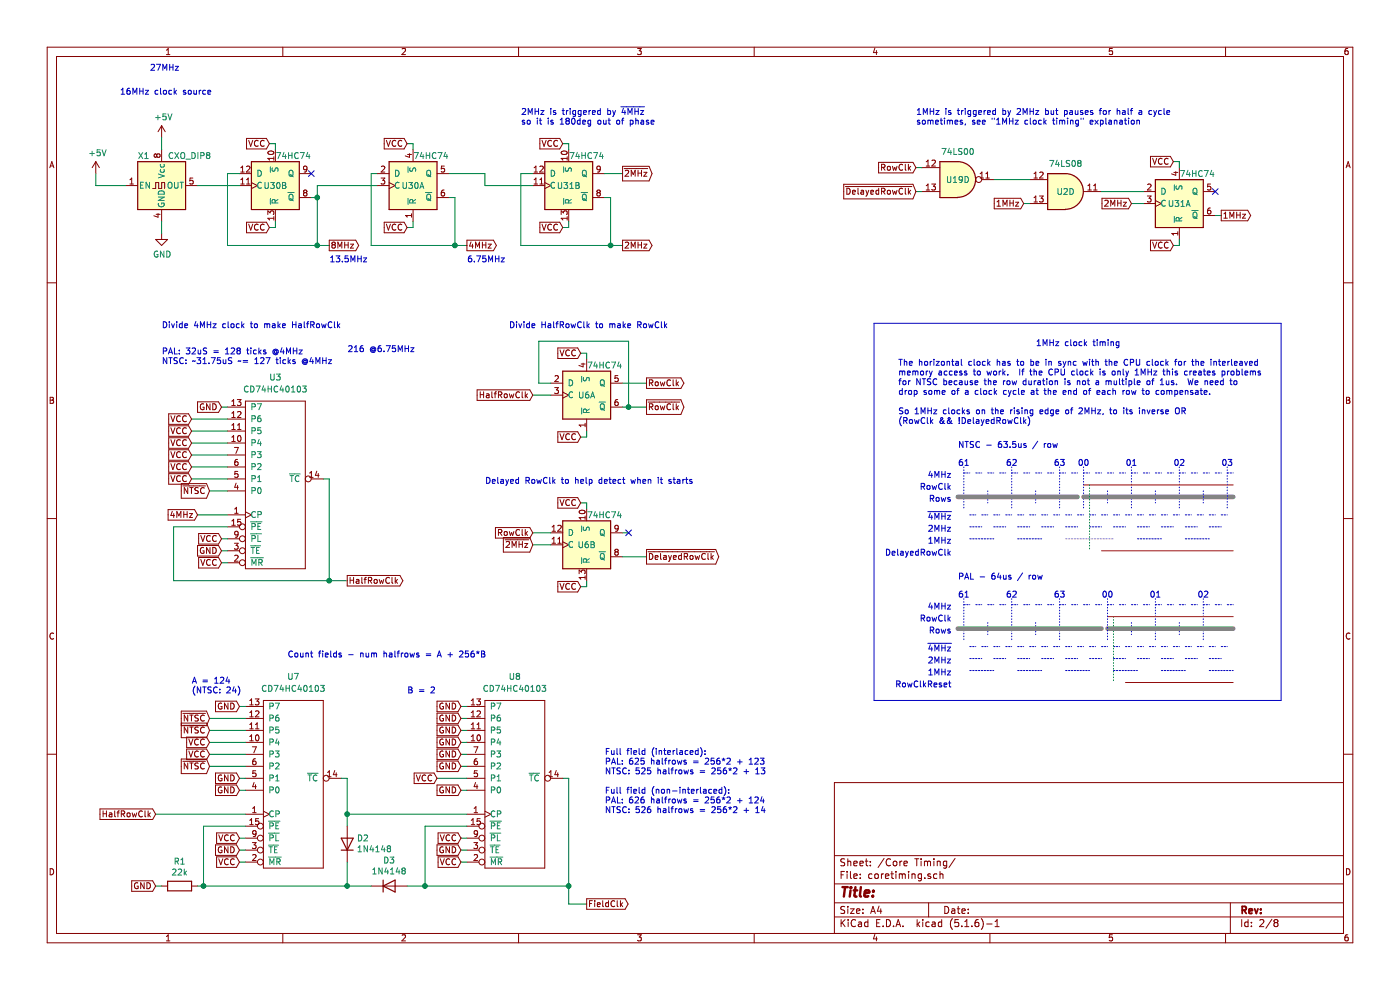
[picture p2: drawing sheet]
EESchema Schematic File Version 4
EELAYER 30 0
EELAYER END
$Descr A4 11693 8268
encoding utf-8
Sheet 2 8
Title ""
Date ""
Rev ""
Comp ""
Comment1 ""
Comment2 ""
Comment3 ""
Comment4 ""
$EndDescr
$Comp
L Oscillator:CXO_DIP8 X?
U 1 1
P 1350 1550
AR Path="/5EE73B82" Ref="X?"  Part="1" 
AR Path="/5EE6D50C/5EE73B82" Ref="X1"  Part="1" 
F 0 "X1" H 1150 1800 50  0000 L CNN
F 1 "CXO_DIP8" H 1400 1800 50  0000 L CNN
F 2 "Oscillator:Oscillator_DIP-8" H 1800 1200 50  0001 C CNN
F 3 "http://cdn-reichelt.de/documents/datenblatt/B400/OSZI.pdf" H 1250 1550 50  0001 C CNN
	1    1350 1550
	1    0    0    -1  
$EndComp
Wire Wire Line
	1350 1250 1350 1150
Wire Wire Line
	1350 1850 1350 1950
Wire Wire Line
	1050 1550 800  1550
$Comp
L power:+5V #PWR?
U 1 1
P 1350 1150
AR Path="/5EE73B8C" Ref="#PWR?"  Part="1" 
AR Path="/5EE6D50C/5EE73B8C" Ref="#PWR01"  Part="1" 
F 0 "#PWR01" H 1350 1000 50  0001 C CNN
F 1 "+5V" H 1365 1323 50  0000 C CNN
F 2 "" H 1350 1150 50  0001 C CNN
F 3 "" H 1350 1150 50  0001 C CNN
	1    1350 1150
	1    0    0    -1  
$EndComp
$Comp
L power:+5V #PWR?
U 1 1
P 800 1450
AR Path="/5EE73B92" Ref="#PWR?"  Part="1" 
AR Path="/5EE6D50C/5EE73B92" Ref="#PWR02"  Part="1" 
F 0 "#PWR02" H 800 1300 50  0001 C CNN
F 1 "+5V" H 815 1623 50  0000 C CNN
F 2 "" H 800 1450 50  0001 C CNN
F 3 "" H 800 1450 50  0001 C CNN
	1    800  1450
	1    0    0    -1  
$EndComp
Wire Wire Line
	800  1450 800  1550
$Comp
L power:GND #PWR?
U 1 1
P 1350 1950
AR Path="/5EE73B99" Ref="#PWR?"  Part="1" 
AR Path="/5EE6D50C/5EE73B99" Ref="#PWR03"  Part="1" 
F 0 "#PWR03" H 1350 1700 50  0001 C CNN
F 1 "GND" H 1355 1777 50  0000 C CNN
F 2 "" H 1350 1950 50  0001 C CNN
F 3 "" H 1350 1950 50  0001 C CNN
	1    1350 1950
	1    0    0    -1  
$EndComp
$Comp
L g200kg_CD74HCxx:CD74HC40103 U?
U 1 1
P 2300 4000
AR Path="/5EE46230" Ref="U?"  Part="1" 
AR Path="/5EE74130/5EE46230" Ref="U?"  Part="1" 
AR Path="/5EE6D50C/5EE46230" Ref="U3"  Part="1" 
F 0 "U3" H 2300 4850 50  0000 C CNN
F 1 "CD74HC40103" H 2300 4750 50  0000 C CNN
F 2 "Package_DIP:DIP-16_W7.62mm" H 2300 4000 50  0001 C CNN
F 3 "" H 2300 4000 50  0000 C CNN
	1    2300 4000
	1    0    0    -1  
$EndComp
Wire Wire Line
	1850 3400 1900 3400
Wire Wire Line
	1600 3500 1900 3500
Wire Wire Line
	1600 3600 1900 3600
Wire Wire Line
	1600 3700 1900 3700
Wire Wire Line
	1600 3800 1900 3800
Wire Wire Line
	1600 3900 1900 3900
Wire Wire Line
	1600 4000 1900 4000
Wire Wire Line
	1850 4700 1900 4700
Wire Wire Line
	2700 4000 2750 4000
Text GLabel 1850 4500 0    50   Input ~ 0
VCC
Text GLabel 1850 4700 0    50   Input ~ 0
VCC
Text Notes 1350 3050 0    50   ~ 0
PAL: 32uS = 128 ticks @4MHz\nNTSC: ~~31.75uS ~~= 127 ticks @4MHz
Text Notes 1350 2750 0    50   ~ 0
Divide 4MHz clock to make HalfRowClk
Text GLabel 1650 4300 0    50   Input ~ 0
4MHz
Wire Wire Line
	1750 4100 1900 4100
Wire Wire Line
	1450 4400 1450 4850
Wire Wire Line
	1450 4850 2750 4850
Wire Wire Line
	1450 4400 1900 4400
Text GLabel 1850 4600 0    50   Input ~ 0
GND
Wire Wire Line
	1850 4600 1900 4600
Wire Wire Line
	1850 4500 1900 4500
Text GLabel 2900 4850 2    50   Output ~ 0
HalfRowClk
$Comp
L 74xx:74HC74 U6
U 1 1
P 4900 3300
F 0 "U6" H 4900 3300 50  0000 C CNN
F 1 "74HC74" H 5050 3550 50  0000 C CNN
F 2 "Package_DIP:DIP-14_W7.62mm" H 4900 3300 50  0001 C CNN
F 3 "74xx/74hc_hct74.pdf" H 4900 3300 50  0001 C CNN
	1    4900 3300
	1    0    0    -1  
$EndComp
Wire Wire Line
	4600 3200 4500 3200
Wire Wire Line
	4500 3200 4500 2850
Wire Wire Line
	4500 2850 5250 2850
Wire Wire Line
	5250 3400 5200 3400
Wire Wire Line
	4900 3000 4900 2950
Wire Wire Line
	4900 2950 4850 2950
Text GLabel 4850 2950 0    50   Input ~ 0
VCC
Text GLabel 5400 3200 2    50   Output ~ 0
RowClk
Text Notes 4250 2750 0    50   ~ 0
Divide HalfRowClk to make RowClk
Text Notes 5050 6800 0    50   ~ 0
Full field (interlaced):\nPAL: 625 halfrows = 256*2 + 123\nNTSC: 525 halfrows = 256*2 + 13\n\nFull field (non-interlaced):\nPAL: 626 halfrows = 256*2 + 124\nNTSC: 526 halfrows = 256*2 + 14\n
Text GLabel 1600 3500 0    50   Input ~ 0
VCC
Text GLabel 1600 3600 0    50   Input ~ 0
VCC
Text GLabel 1600 3700 0    50   Input ~ 0
VCC
Text GLabel 1600 3800 0    50   Input ~ 0
VCC
Text GLabel 1600 3900 0    50   Input ~ 0
VCC
Text GLabel 1600 4000 0    50   Input ~ 0
VCC
Text GLabel 1750 4100 0    50   Input ~ 0
~NTSC
Text Notes 1000 800  0    50   ~ 0
16MHz clock source
Wire Wire Line
	1650 4300 1900 4300
Wire Wire Line
	2900 4850 2750 4850
Connection ~ 2750 4850
Wire Wire Line
	5250 3400 5250 2850
Text Notes 2400 5500 0    50   ~ 0
Count fields - num halfrows = A + 256*B
$Comp
L g200kg_CD74HCxx:CD74HC40103 U?
U 1 1
P 2450 6500
AR Path="/5F10D1AB" Ref="U?"  Part="1" 
AR Path="/5EE74130/5F10D1AB" Ref="U?"  Part="1" 
AR Path="/5EE6D50C/5F10D1AB" Ref="U7"  Part="1" 
F 0 "U7" H 2450 7350 50  0000 C CNN
F 1 "CD74HC40103" H 2450 7250 50  0000 C CNN
F 2 "Package_DIP:DIP-16_W7.62mm" H 2450 6500 50  0001 C CNN
F 3 "" H 2450 6500 50  0000 C CNN
	1    2450 6500
	1    0    0    -1  
$EndComp
Wire Wire Line
	2050 6600 2000 6600
Wire Wire Line
	2000 5900 2050 5900
Wire Wire Line
	1750 6000 2050 6000
Wire Wire Line
	1750 6100 2050 6100
Wire Wire Line
	1750 6200 2050 6200
Wire Wire Line
	1750 6300 2050 6300
Wire Wire Line
	1750 6400 2050 6400
Wire Wire Line
	2000 6500 2050 6500
Wire Wire Line
	2000 7200 2050 7200
Wire Wire Line
	2850 6500 2900 6500
Wire Wire Line
	2000 7000 2050 7000
$Comp
L g200kg_CD74HCxx:CD74HC40103 U?
U 1 1
P 4300 6500
AR Path="/5F10D1BC" Ref="U?"  Part="1" 
AR Path="/5EE74130/5F10D1BC" Ref="U?"  Part="1" 
AR Path="/5EE6D50C/5F10D1BC" Ref="U8"  Part="1" 
F 0 "U8" H 4300 7350 50  0000 C CNN
F 1 "CD74HC40103" H 4300 7250 50  0000 C CNN
F 2 "Package_DIP:DIP-16_W7.62mm" H 4300 6500 50  0001 C CNN
F 3 "" H 4300 6500 50  0000 C CNN
	1    4300 6500
	1    0    0    -1  
$EndComp
Wire Wire Line
	3850 5900 3900 5900
Wire Wire Line
	3900 6000 3850 6000
Wire Wire Line
	3900 6100 3850 6100
Wire Wire Line
	3900 6200 3850 6200
Wire Wire Line
	3900 6300 3850 6300
Wire Wire Line
	3900 6400 3850 6400
Wire Wire Line
	3900 6500 3650 6500
Wire Wire Line
	3900 6600 3850 6600
Wire Wire Line
	4750 7400 4750 6500
Wire Wire Line
	4750 6500 4700 6500
Wire Wire Line
	3900 7200 3850 7200
Wire Wire Line
	3900 7000 3850 7000
Text GLabel 2000 6600 0    50   Input ~ 0
GND
Text GLabel 2000 5900 0    50   Input ~ 0
GND
Text GLabel 2000 6500 0    50   Input ~ 0
GND
Text GLabel 3850 6600 0    50   Input ~ 0
GND
Text GLabel 3850 6400 0    50   Input ~ 0
GND
Text GLabel 3850 7200 0    50   Input ~ 0
VCC
Text GLabel 2000 7200 0    50   Input ~ 0
VCC
Wire Wire Line
	3550 6900 3550 7400
Wire Wire Line
	3550 6900 3900 6900
Wire Wire Line
	3550 7400 4750 7400
Text GLabel 2000 7100 0    50   Input ~ 0
GND
Wire Wire Line
	2000 7100 2050 7100
Text GLabel 3850 7100 0    50   Input ~ 0
GND
Wire Wire Line
	3850 7100 3900 7100
Text GLabel 2000 7000 0    50   Input ~ 0
VCC
Text GLabel 3850 7000 0    50   Input ~ 0
VCC
Wire Wire Line
	1700 6900 2050 6900
Wire Wire Line
	2900 6500 2900 6800
Connection ~ 2900 6800
Wire Wire Line
	2900 6800 3900 6800
Text Notes 1600 5800 0    50   ~ 0
A = 124\n(NTSC: 24)
Text Notes 3400 5800 0    50   ~ 0
B = 2
Text GLabel 3850 5900 0    50   Input ~ 0
GND
Text GLabel 4900 7550 2    50   Output ~ 0
FieldClk
Text GLabel 1750 6000 0    50   Input ~ 0
~NTSC
Text GLabel 1750 6100 0    50   Input ~ 0
~NTSC
Wire Wire Line
	2900 6800 2900 6900
Wire Wire Line
	1700 6900 1700 7400
Text GLabel 3650 6500 0    50   Input ~ 0
VCC
Text GLabel 3850 6000 0    50   Input ~ 0
GND
Text GLabel 3850 6100 0    50   Input ~ 0
GND
Text GLabel 3850 6200 0    50   Input ~ 0
GND
Text GLabel 3850 6300 0    50   Input ~ 0
GND
Text GLabel 1750 6200 0    50   Input ~ 0
VCC
Text GLabel 1750 6300 0    50   Input ~ 0
VCC
Text GLabel 1750 6400 0    50   Input ~ 0
~NTSC
$Comp
L Diode:1N4007 D2
U 1 1
P 2900 7050
F 0 "D2" V 2946 6971 50  0000 R CNN
F 1 "1N4148" V 2855 6971 50  0000 R CNN
F 2 "Diode_THT:D_DO-34_SOD68_P7.62mm_Horizontal" H 2900 6875 50  0001 C CNN
F 3 "http://www.vishay.com/docs/88503/1n4001.pdf" H 2900 7050 50  0001 C CNN
	1    2900 7050
	0    -1   -1   0   
$EndComp
$Comp
L Diode:1N4007 D3
U 1 1
P 3250 7400
F 0 "D3" H 3250 7616 50  0000 C CNN
F 1 "1N4148" H 3250 7525 50  0000 C CNN
F 2 "Diode_THT:D_DO-34_SOD68_P7.62mm_Horizontal" H 3250 7225 50  0001 C CNN
F 3 "http://www.vishay.com/docs/88503/1n4001.pdf" H 3250 7400 50  0001 C CNN
	1    3250 7400
	1    0    0    -1  
$EndComp
Connection ~ 1700 7400
Text GLabel 1300 7400 0    50   Input ~ 0
GND
$Comp
L Device:R R1
U 1 1
P 1500 7400
F 0 "R1" V 1293 7400 50  0000 C CNN
F 1 "22k" V 1384 7400 50  0000 C CNN
F 2 "Resistor_THT:R_Axial_DIN0204_L3.6mm_D1.6mm_P7.62mm_Horizontal" V 1430 7400 50  0001 C CNN
F 3 "~" H 1500 7400 50  0001 C CNN
	1    1500 7400
	0    1    1    0   
$EndComp
Wire Wire Line
	1350 7400 1300 7400
Wire Wire Line
	2900 7200 2900 7400
Wire Wire Line
	1700 7400 2900 7400
Wire Wire Line
	3400 7400 3550 7400
Connection ~ 3550 7400
Wire Wire Line
	3100 7400 2900 7400
Connection ~ 2900 7400
Wire Wire Line
	1650 7400 1700 7400
Wire Wire Line
	1300 6800 2050 6800
Wire Wire Line
	4900 7550 4750 7550
Wire Wire Line
	4750 7550 4750 7400
Connection ~ 4750 7400
Text GLabel 1300 6800 0    50   Input ~ 0
HalfRowClk
Text GLabel 1850 3400 0    50   Input ~ 0
GND
Text Notes 7500 3550 0    50   ~ 0
The horizontal clock has to be in sync with the CPU clock for the interleaved \nmemory access to work.  If the CPU clock is only 1MHz this creates problems\nfor NTSC because the row duration is not a multiple of 1us.  We need to \ndrop some of a clock cycle at the end of each row to compensate.\n\nSo 1MHz clocks on the rising edge of 2MHz, to its inverse OR \n(RowClk && !DelayedRowClk)
Text Notes 7950 4550 2    50   ~ 0
1MHz
$Comp
L 74xx:74HC74 U31
U 2 1
P 4750 1550
F 0 "U31" H 4750 1550 50  0000 C CNN
F 1 "74HC74" H 4900 1800 50  0000 C CNN
F 2 "Package_DIP:DIP-14_W7.62mm" H 4750 1550 50  0001 C CNN
F 3 "74xx/74hc_hct74.pdf" H 4750 1550 50  0001 C CNN
	2    4750 1550
	1    0    0    -1  
$EndComp
Wire Wire Line
	4450 1450 4350 1450
Wire Wire Line
	4350 1450 4350 2050
Wire Wire Line
	4350 2050 5100 2050
Wire Wire Line
	5100 2050 5100 1650
Wire Wire Line
	5100 1650 5050 1650
Wire Wire Line
	5050 1450 5200 1450
Text GLabel 5200 2050 2    50   Output ~ 0
2MHz
Wire Notes Line
	8100 4400 8200 4400
Wire Notes Line
	8300 4400 8400 4400
Wire Notes Line
	8500 4400 8600 4400
Wire Notes Line
	8700 4400 8800 4400
Wire Notes Line
	8900 4400 9000 4400
Text Notes 7950 4450 2    50   ~ 0
2MHz
Wire Notes Line
	8100 4300 8150 4300
Wire Notes Line
	8200 4300 8250 4300
Wire Notes Line
	8300 4300 8350 4300
Wire Notes Line
	8400 4300 8450 4300
Wire Notes Line
	8500 4300 8550 4300
Wire Notes Line
	8600 4300 8650 4300
Wire Notes Line
	8700 4300 8750 4300
Wire Notes Line
	8800 4300 8850 4300
Wire Notes Line
	8900 4300 8950 4300
Wire Notes Line
	9000 4300 9050 4300
Wire Notes Line
	9100 4300 9150 4300
Wire Notes Line
	9200 4300 9250 4300
Wire Notes Line
	9300 4300 9350 4300
Wire Notes Line
	9400 4300 9450 4300
Wire Notes Line
	9500 4300 9550 4300
Wire Notes Line
	9600 4300 9650 4300
Wire Notes Line
	9700 4300 9750 4300
Wire Notes Line
	9800 4300 9850 4300
Wire Notes Line
	9900 4300 9950 4300
Wire Notes Line
	10000 4300 10050 4300
Wire Notes Line
	10100 4300 10150 4300
Wire Notes Line
	10200 4300 10250 4300
Text Notes 7950 4350 2    50   ~ 0
~4MHz
Wire Notes Line
	10100 4400 10200 4400
Wire Notes Line
	9900 4400 10000 4400
Wire Notes Line
	9700 4400 9800 4400
Wire Notes Line
	9500 4400 9600 4400
Wire Notes Line
	9300 4400 9400 4400
Wire Notes Line
	9100 4400 9200 4400
Wire Notes Line rgb(255, 0, 255)
	8900 4500 9300 4500
Wire Notes Line
	9900 4500 10100 4500
Wire Notes Line
	9500 4500 9700 4500
Wire Notes Line
	8500 4500 8700 4500
Wire Notes Line
	8100 4500 8300 4500
Wire Notes Line style dotted
	8050 3900 8050 4250
Wire Notes Line style dotted
	8250 4100 8250 4200
Wire Notes Line style dotted
	8450 3900 8450 4250
Wire Notes Line style dotted
	8650 4100 8650 4200
Wire Notes Line style dotted
	8850 3900 8850 4250
Wire Notes Line style dotted
	9450 3900 9450 4250
Wire Notes Line style dotted
	9650 4100 9650 4200
Wire Notes Line style dotted
	9850 3900 9850 4250
Text Notes 7950 4200 2    50   ~ 0
Rows
Text Notes 7950 4100 2    50   ~ 0
RowClk
Wire Notes Line style solid rgb(255, 0, 0)
	9050 4050 10300 4050
Text Notes 8800 3900 0    50   ~ 0
63
Text Notes 8400 3900 0    50   ~ 0
62
Text Notes 8000 3900 0    50   ~ 0
61
Text Notes 9000 3900 0    50   ~ 0
00
Text Notes 9400 3900 0    50   ~ 0
01
Text Notes 9800 3900 0    50   ~ 0
02
Wire Notes Line style dotted
	9050 3900 9050 4250
Wire Notes Line width 39 style solid rgb(132, 132, 132)
	9050 4150 10300 4150
Wire Notes Line width 39 style solid rgb(132, 132, 132)
	8000 4150 9000 4150
Wire Notes Line
	8050 3950 8100 3950
Wire Notes Line
	8150 3950 8200 3950
Wire Notes Line
	8250 3950 8300 3950
Wire Notes Line
	8350 3950 8400 3950
Wire Notes Line
	8450 3950 8500 3950
Wire Notes Line
	8550 3950 8600 3950
Wire Notes Line
	8650 3950 8700 3950
Wire Notes Line
	8750 3950 8800 3950
Wire Notes Line
	8850 3950 8900 3950
Wire Notes Line
	8950 3950 9000 3950
Wire Notes Line
	9050 3950 9100 3950
Wire Notes Line
	9150 3950 9200 3950
Wire Notes Line
	9250 3950 9300 3950
Wire Notes Line
	9350 3950 9400 3950
Wire Notes Line
	9450 3950 9500 3950
Wire Notes Line
	9550 3950 9600 3950
Wire Notes Line
	9650 3950 9700 3950
Wire Notes Line
	9750 3950 9800 3950
Wire Notes Line
	9850 3950 9900 3950
Wire Notes Line
	9950 3950 10000 3950
Wire Notes Line
	10050 3950 10100 3950
Wire Notes Line
	10150 3950 10200 3950
Wire Notes Line style dotted
	9250 4100 9250 4200
Text Notes 7950 4000 2    50   ~ 0
4MHz
Wire Notes Line style solid rgb(255, 0, 0)
	9200 4600 10300 4600
Text Notes 7950 5650 2    50   ~ 0
1MHz
Wire Notes Line
	8100 5500 8200 5500
Wire Notes Line
	8300 5500 8400 5500
Wire Notes Line
	8500 5500 8600 5500
Wire Notes Line
	8700 5500 8800 5500
Wire Notes Line
	8900 5500 9000 5500
Text Notes 7950 5550 2    50   ~ 0
2MHz
Wire Notes Line
	8100 5400 8150 5400
Wire Notes Line
	8200 5400 8250 5400
Wire Notes Line
	8300 5400 8350 5400
Wire Notes Line
	8400 5400 8450 5400
Wire Notes Line
	8500 5400 8550 5400
Wire Notes Line
	8600 5400 8650 5400
Wire Notes Line
	8700 5400 8750 5400
Wire Notes Line
	8800 5400 8850 5400
Wire Notes Line
	8900 5400 8950 5400
Wire Notes Line
	9200 5400 9250 5400
Wire Notes Line
	9300 5400 9350 5400
Wire Notes Line
	9400 5400 9450 5400
Wire Notes Line
	9500 5400 9550 5400
Wire Notes Line
	9600 5400 9650 5400
Wire Notes Line
	9700 5400 9750 5400
Wire Notes Line
	9800 5400 9850 5400
Wire Notes Line
	9900 5400 9950 5400
Wire Notes Line
	10000 5400 10050 5400
Wire Notes Line
	10100 5400 10150 5400
Wire Notes Line
	10200 5400 10250 5400
Text Notes 7950 5450 2    50   ~ 0
~4MHz
Wire Notes Line
	10100 5500 10200 5500
Wire Notes Line
	9900 5500 10000 5500
Wire Notes Line
	9700 5500 9800 5500
Wire Notes Line
	9500 5500 9600 5500
Wire Notes Line
	9300 5500 9400 5500
Wire Notes Line
	8900 5600 9100 5600
Wire Notes Line
	10100 5600 10300 5600
Wire Notes Line
	9700 5600 9900 5600
Wire Notes Line
	8500 5600 8700 5600
Wire Notes Line
	8100 5600 8300 5600
Wire Notes Line style dotted
	8050 5000 8050 5350
Wire Notes Line style dotted
	8250 5200 8250 5300
Wire Notes Line style dotted
	8450 5000 8450 5350
Wire Notes Line style dotted
	8650 5200 8650 5300
Wire Notes Line style dotted
	8850 5000 8850 5350
Wire Notes Line style dotted
	9650 5000 9650 5350
Wire Notes Line style dotted
	9850 5200 9850 5300
Wire Notes Line style dotted
	10050 5000 10050 5350
Text Notes 7950 5300 2    50   ~ 0
Rows
Text Notes 7950 5200 2    50   ~ 0
RowClk
Wire Notes Line style solid rgb(255, 0, 0)
	9250 5150 10300 5150
Text Notes 8800 5000 0    50   ~ 0
63
Text Notes 8400 5000 0    50   ~ 0
62
Text Notes 8000 5000 0    50   ~ 0
61
Text Notes 9200 5000 0    50   ~ 0
00
Text Notes 9600 5000 0    50   ~ 0
01
Text Notes 10000 5000 0    50   ~ 0
02
Wire Notes Line style dotted
	9250 5000 9250 5350
Wire Notes Line width 39 style solid rgb(132, 132, 132)
	9250 5250 10300 5250
Wire Notes Line width 39 style solid rgb(132, 132, 132)
	8000 5250 9200 5250
Wire Notes Line
	8050 5050 8100 5050
Wire Notes Line
	8150 5050 8200 5050
Wire Notes Line
	8250 5050 8300 5050
Wire Notes Line
	8350 5050 8400 5050
Wire Notes Line
	8450 5050 8500 5050
Wire Notes Line
	8550 5050 8600 5050
Wire Notes Line
	8650 5050 8700 5050
Wire Notes Line
	8750 5050 8800 5050
Wire Notes Line
	8850 5050 8900 5050
Wire Notes Line
	8950 5050 9000 5050
Wire Notes Line
	9250 5050 9300 5050
Wire Notes Line
	9350 5050 9400 5050
Wire Notes Line
	9450 5050 9500 5050
Wire Notes Line
	9550 5050 9600 5050
Wire Notes Line
	9650 5050 9700 5050
Wire Notes Line
	9750 5050 9800 5050
Wire Notes Line
	9850 5050 9900 5050
Wire Notes Line
	9950 5050 10000 5050
Wire Notes Line
	10050 5050 10100 5050
Wire Notes Line
	10150 5050 10200 5050
Wire Notes Line
	10250 5050 10300 5050
Wire Notes Line style dotted
	9450 5200 9450 5300
Text Notes 7950 5100 2    50   ~ 0
4MHz
Text Notes 7950 5750 2    50   ~ 0
RowClkReset
Wire Notes Line style solid rgb(255, 0, 0)
	9400 5700 10300 5700
Wire Notes Line
	9050 5050 9100 5050
Wire Notes Line
	9150 5050 9200 5050
Wire Notes Line
	9000 5400 9050 5400
Wire Notes Line
	9100 5400 9150 5400
Wire Notes Line
	9100 5500 9200 5500
Wire Notes Line
	10250 3950 10300 3950
Wire Notes Line style dotted
	10050 4100 10050 4200
Wire Notes Line style dotted
	10250 3900 10250 4250
Text Notes 10200 3900 0    50   ~ 0
03
Text Notes 8000 3750 0    50   ~ 0
NTSC - 63.5us / row
Text Notes 8000 4850 0    50   ~ 0
PAL - 64us / row
Wire Notes Line style dotted rgb(0, 194, 0)
	9100 4050 9100 4600
Text Notes 7950 4650 2    50   ~ 0
DelayedRowClk
Wire Notes Line style solid
	7300 2700 10700 2700
Wire Notes Line style solid
	10700 2700 10700 5850
Wire Notes Line style solid
	10700 5850 7300 5850
Wire Notes Line style solid
	7300 5850 7300 2700
Text Notes 8650 2900 0    50   ~ 0
1MHz clock timing
$Comp
L 74xx:74HC74 U30
U 2 1
P 2300 1550
F 0 "U30" H 2300 1550 50  0000 C CNN
F 1 "74HC74" H 2450 1800 50  0000 C CNN
F 2 "Package_DIP:DIP-14_W7.62mm" H 2300 1550 50  0001 C CNN
F 3 "74xx/74hc_hct74.pdf" H 2300 1550 50  0001 C CNN
	2    2300 1550
	1    0    0    -1  
$EndComp
Wire Wire Line
	2000 1450 1900 1450
Wire Wire Line
	2650 1650 2600 1650
Text GLabel 2750 2050 2    50   Output ~ 0
8MHz
$Comp
L 74xx:74HC74 U30
U 1 1
P 3450 1550
F 0 "U30" H 3450 1550 50  0000 C CNN
F 1 "74HC74" H 3600 1800 50  0000 C CNN
F 2 "Package_DIP:DIP-14_W7.62mm" H 3450 1550 50  0001 C CNN
F 3 "74xx/74hc_hct74.pdf" H 3450 1550 50  0001 C CNN
	1    3450 1550
	1    0    0    -1  
$EndComp
Wire Wire Line
	3150 1450 3100 1450
Wire Wire Line
	3800 1650 3750 1650
Text GLabel 3900 2050 2    50   Output ~ 0
4MHz
Wire Wire Line
	2650 1650 2650 1550
Wire Wire Line
	2650 2050 1900 2050
Wire Wire Line
	1900 2050 1900 1450
Wire Wire Line
	2650 1650 2650 2050
Connection ~ 2650 1650
Wire Wire Line
	2650 2050 2750 2050
Wire Wire Line
	2650 1550 3150 1550
NoConn ~ 2600 1450
Text GLabel 4700 1200 0    50   Input ~ 0
VCC
Text GLabel 2250 1200 0    50   Input ~ 0
VCC
Text GLabel 3400 1200 0    50   Input ~ 0
VCC
Text GLabel 3400 1900 0    50   Input ~ 0
VCC
Text GLabel 2250 1900 0    50   Input ~ 0
VCC
Wire Wire Line
	2250 1200 2300 1200
Wire Wire Line
	2300 1200 2300 1250
Wire Wire Line
	2300 1850 2300 1900
Wire Wire Line
	2300 1900 2250 1900
Wire Wire Line
	3400 1900 3450 1900
Wire Wire Line
	3450 1900 3450 1850
Wire Wire Line
	4700 1200 4750 1200
Wire Wire Line
	4750 1200 4750 1250
Wire Wire Line
	3400 1200 3450 1200
Wire Wire Line
	3450 1200 3450 1250
Text GLabel 4700 1900 0    50   Input ~ 0
VCC
Wire Wire Line
	4700 1900 4750 1900
Wire Wire Line
	4750 1900 4750 1850
$Comp
L 74xx:74HC74 U6
U 2 1
P 4900 4550
F 0 "U6" H 4900 4550 50  0000 C CNN
F 1 "74HC74" H 5050 4800 50  0000 C CNN
F 2 "Package_DIP:DIP-14_W7.62mm" H 4900 4550 50  0001 C CNN
F 3 "74xx/74hc_hct74.pdf" H 4900 4550 50  0001 C CNN
	2    4900 4550
	1    0    0    -1  
$EndComp
Text GLabel 5200 1450 2    50   Output ~ 0
~2MHz
Wire Wire Line
	5200 2050 5100 2050
Connection ~ 5100 2050
Wire Wire Line
	1650 1550 2000 1550
Wire Wire Line
	4450 4550 4600 4550
Text GLabel 4450 3300 0    50   Input ~ 0
HalfRowClk
Wire Wire Line
	2750 4000 2750 4850
Wire Wire Line
	4450 3300 4600 3300
Wire Wire Line
	4900 4250 4900 4200
Wire Wire Line
	4900 4200 4850 4200
Wire Wire Line
	4900 4850 4900 4900
Wire Wire Line
	4900 4900 4850 4900
Text GLabel 4850 4900 0    50   Input ~ 0
VCC
Text GLabel 4850 4200 0    50   Input ~ 0
VCC
Wire Wire Line
	5200 3200 5400 3200
Wire Wire Line
	5200 4450 5250 4450
Wire Wire Line
	4900 3600 4900 3650
Wire Wire Line
	3900 2050 3800 2050
Wire Wire Line
	3800 1650 3800 2050
Wire Wire Line
	4050 1450 4050 1550
Wire Wire Line
	4050 1550 4450 1550
Wire Wire Line
	3750 1450 4050 1450
Wire Wire Line
	3100 1450 3100 2050
Wire Wire Line
	3100 2050 3800 2050
Connection ~ 3800 2050
Connection ~ 2650 2050
Text Notes 4350 1050 0    50   ~ 0
2MHz is triggered by ~4MHz\nso it is 180deg out of phase
Text Notes 7650 1050 0    50   ~ 0
1MHz is triggered by 2MHz but pauses for half a cycle\nsometimes, see "1MHz clock timing" explanation
Wire Wire Line
	9850 2050 9850 2000
Wire Wire Line
	9800 2050 9850 2050
Text GLabel 9800 2050 0    50   Input ~ 0
VCC
Wire Wire Line
	9850 1350 9800 1350
Wire Wire Line
	9850 1400 9850 1350
Text GLabel 10200 1800 2    50   Output ~ 0
1MHz
$Comp
L 74xx:74HC74 U31
U 1 1
P 9850 1700
F 0 "U31" H 9850 1700 50  0000 C CNN
F 1 "74HC74" H 10000 1950 50  0000 C CNN
F 2 "Package_DIP:DIP-14_W7.62mm" H 9850 1700 50  0001 C CNN
F 3 "74xx/74hc_hct74.pdf" H 9850 1700 50  0001 C CNN
	1    9850 1700
	1    0    0    -1  
$EndComp
Text GLabel 9800 1350 0    50   Input ~ 0
VCC
Text GLabel 5400 3400 2    50   Output ~ 0
~RowClk
Wire Wire Line
	5400 3400 5250 3400
Connection ~ 5250 3400
$Comp
L 74xx:74LS08 U2
U 4 1
P 8900 1600
F 0 "U2" H 8900 1600 50  0000 C CNN
F 1 "74LS08" H 8900 1834 50  0000 C CNN
F 2 "Package_DIP:DIP-14_W7.62mm" H 8900 1600 50  0001 C CNN
F 3 "http://www.ti.com/lit/gpn/sn74LS08" H 8900 1600 50  0001 C CNN
	4    8900 1600
	1    0    0    -1  
$EndComp
NoConn ~ 10150 1600
Wire Wire Line
	4900 3650 4850 3650
Text GLabel 4850 3650 0    50   Input ~ 0
VCC
Text Notes 4050 4050 0    50   ~ 0
Delayed RowClk to help detect when it starts
Text GLabel 4450 4550 0    50   Input ~ 0
~2MHz
Text GLabel 4450 4450 0    50   Input ~ 0
RowClk
Wire Wire Line
	4450 4450 4600 4450
Wire Notes Line style dotted rgb(0, 194, 0)
	9300 5150 9300 5700
Wire Notes Line
	9300 5600 9500 5600
Wire Wire Line
	5200 4650 5400 4650
Text GLabel 5400 4650 2    50   Output ~ 0
~DelayedRowClk
NoConn ~ 5250 4450
$Comp
L 74xx:74LS00 U19
U 4 1
P 8000 1500
F 0 "U19" H 8000 1500 50  0000 C CNN
F 1 "74LS00" H 8000 1734 50  0000 C CNN
F 2 "Package_DIP:DIP-14_W7.62mm" H 8000 1500 50  0001 C CNN
F 3 "http://www.ti.com/lit/gpn/sn74ls00" H 8000 1500 50  0001 C CNN
	4    8000 1500
	1    0    0    -1  
$EndComp
Text GLabel 7650 1400 0    50   Input ~ 0
RowClk
Wire Wire Line
	7650 1400 7700 1400
Text GLabel 7650 1600 0    50   Input ~ 0
~DelayedRowClk
Wire Wire Line
	7650 1600 7700 1600
Wire Wire Line
	8300 1500 8600 1500
Text GLabel 8550 1700 0    50   Input ~ 0
1MHz
Wire Wire Line
	8550 1700 8600 1700
Text GLabel 9450 1700 0    50   Input ~ 0
2MHz
Wire Wire Line
	9450 1700 9550 1700
Wire Wire Line
	9200 1600 9550 1600
Wire Wire Line
	10150 1800 10200 1800
Text Notes 1250 600  0    50   ~ 0
27MHz
Text Notes 2750 2200 0    50   ~ 0
13.5MHz
Text Notes 3900 2200 0    50   ~ 0
6.75MHz
Text Notes 2900 2950 0    50   ~ 0
216 @6.75MHz
$EndSCHEMATC
